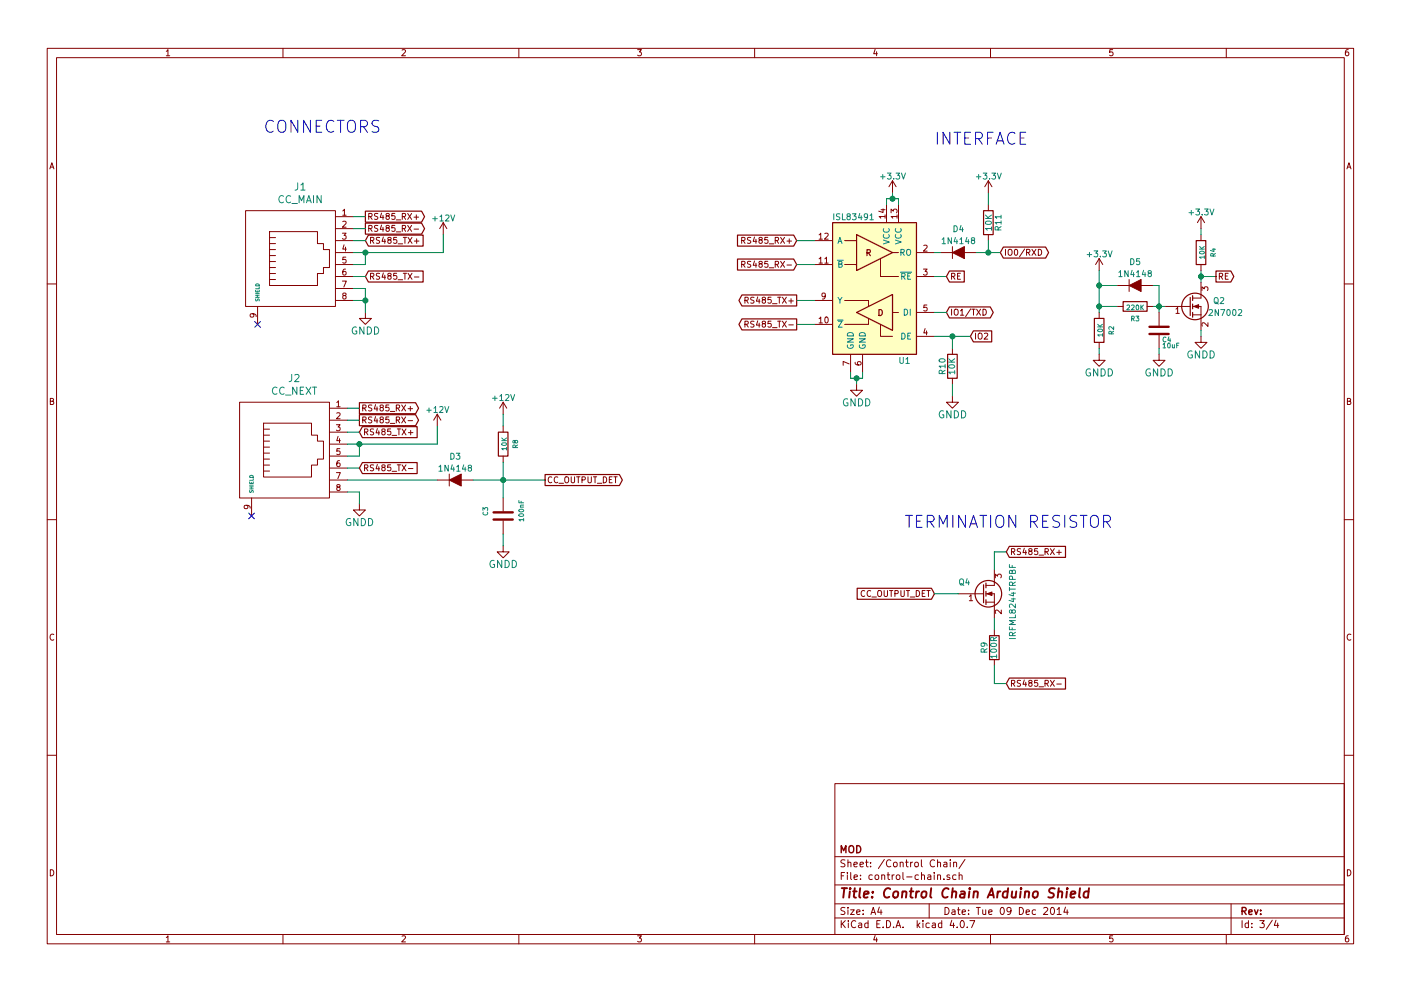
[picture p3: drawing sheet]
EESchema Schematic File Version 2
LIBS:conn
LIBS:device
LIBS:interface
LIBS:power
LIBS:transistors
LIBS:control-chain-arduino-shield-cache
EELAYER 25 0
EELAYER END
$Descr A4 11693 8268
encoding utf-8
Sheet 3 4
Title "Control Chain Arduino Shield"
Date "Tue 09 Dec 2014"
Rev ""
Comp "MOD"
Comment1 ""
Comment2 ""
Comment3 ""
Comment4 ""
$EndDescr
$Comp
L GNDD #PWR018
U 1 1
P 3000 4200
F 0 "#PWR018" H 3000 3950 60  0001 C CNN
F 1 "GNDD" H 3000 4050 60  0000 C CNN
F 2 "" H 3000 4200 60  0000 C CNN
F 3 "" H 3000 4200 60  0000 C CNN
	1    3000 4200
	1    0    0    -1  
$EndComp
$Comp
L ISL83491 U1
U 1 1
P 7300 2400
F 0 "U1" H 7000 1800 50  0000 L CNN
F 1 "ISL83491" H 7300 3000 50  0000 L CNN
F 2 "Housings_SOIC:SOIC-14_3.9x8.7mm_Pitch1.27mm" H 7300 2400 50  0001 C CIN
F 3 "" H 7300 2400 60  0000 C CNN
F 4 "ISL83491IBZ" H -700 0   50  0001 C CNN "MPN"
	1    7300 2400
	-1   0    0    -1  
$EndComp
$Comp
L C C3
U 1 1
P 4200 4300
F 0 "C3" V 4050 4300 40  0000 L CNN
F 1 "100nF" V 4350 4250 40  0000 L CNN
F 2 "Capacitors_SMD:C_0603" H 4238 4150 30  0001 C CNN
F 3 "~" H 4200 4300 60  0000 C CNN
F 4 "C1608X7R1E104K080AA" H -750 -100 50  0001 C CNN "MPN"
	1    4200 4300
	1    0    0    -1  
$EndComp
$Comp
L R R8
U 1 1
P 4200 3700
F 0 "R8" V 4300 3700 40  0000 C CNN
F 1 "10K" V 4207 3701 40  0000 C CNN
F 2 "Resistors_SMD:R_0603" V 4130 3700 30  0001 C CNN
F 3 "~" H 4200 3700 30  0000 C CNN
F 4 "RMCF0603JT10K0" H -750 -100 50  0001 C CNN "MPN"
	1    4200 3700
	1    0    0    -1  
$EndComp
$Comp
L GNDD #PWR019
U 1 1
P 4200 4550
F 0 "#PWR019" H 4200 4300 60  0001 C CNN
F 1 "GNDD" H 4200 4400 60  0000 C CNN
F 2 "" H 4200 4550 60  0000 C CNN
F 3 "" H 4200 4550 60  0000 C CNN
	1    4200 4550
	1    0    0    -1  
$EndComp
$Comp
L Q_NMOS_GSD Q4
U 1 1
P 8200 4950
F 0 "Q4" H 8100 5050 50  0000 R CNN
F 1 "IRFML8244TRPBF" V 8450 5200 50  0000 R CNN
F 2 "Housings_SOT-23_SOT-143_TSOT-6:SOT-23" H 8400 5050 29  0001 C CNN
F 3 "" H 8200 4950 60  0000 C CNN
F 4 "IRFML8244TRPBF" H 0   0   50  0001 C CNN "MPN"
	1    8200 4950
	1    0    0    -1  
$EndComp
$Comp
L R R9
U 1 1
P 8300 5400
F 0 "R9" V 8380 5400 50  0000 C CNN
F 1 "100R" V 8300 5400 50  0000 C CNN
F 2 "Resistors_SMD:R_0805" V 8230 5400 30  0001 C CNN
F 3 "" H 8300 5400 30  0000 C CNN
F 4 "ERJ-P06F1000V" H 0   0   50  0001 C CNN "MPN"
	1    8300 5400
	-1   0    0    -1  
$EndComp
$Comp
L D D3
U 1 1
P 3800 4000
F 0 "D3" H 3800 4200 50  0000 C CNN
F 1 "1N4148" H 3800 4100 50  0000 C CNN
F 2 "Diodes_SMD:SOD-323" H 3800 3900 60  0001 C CNN
F 3 "" H 3800 4000 60  0000 C CNN
F 4 "1N4148WX-TP" H -750 -100 50  0001 C CNN "MPN"
	1    3800 4000
	1    0    0    -1  
$EndComp
$Comp
L GNDD #PWR020
U 1 1
P 7150 3200
F 0 "#PWR020" H 7150 2950 60  0001 C CNN
F 1 "GNDD" H 7150 3050 60  0000 C CNN
F 2 "" H 7150 3200 60  0000 C CNN
F 3 "" H 7150 3200 60  0000 C CNN
	1    7150 3200
	1    0    0    -1  
$EndComp
$Comp
L +3.3V #PWR021
U 1 1
P 7450 1600
F 0 "#PWR021" H 7450 1450 50  0001 C CNN
F 1 "+3.3V" H 7450 1740 50  0000 C CNN
F 2 "" H 7450 1600 60  0000 C CNN
F 3 "" H 7450 1600 60  0000 C CNN
	1    7450 1600
	1    0    0    -1  
$EndComp
$Comp
L R R10
U 1 1
P 7950 3050
F 0 "R10" V 8030 3050 50  0000 C CNN
F 1 "10K" V 7950 3050 50  0000 C CNN
F 2 "Resistors_SMD:R_0603" V 7880 3050 30  0001 C CNN
F 3 "" H 7950 3050 30  0000 C CNN
F 4 "RMCF0603JT10K0" H -700 0   50  0001 C CNN "MPN"
	1    7950 3050
	-1   0    0    1   
$EndComp
$Comp
L GNDD #PWR022
U 1 1
P 7950 3300
F 0 "#PWR022" H 7950 3050 60  0001 C CNN
F 1 "GNDD" H 7950 3150 60  0000 C CNN
F 2 "" H 7950 3300 60  0000 C CNN
F 3 "" H 7950 3300 60  0000 C CNN
	1    7950 3300
	1    0    0    -1  
$EndComp
Text GLabel 3050 2000 2    50   Input ~ 0
RS485_TX+
Text GLabel 3050 2300 2    50   Input ~ 0
RS485_TX-
Text GLabel 3050 1800 2    50   Output ~ 0
RS485_RX+
Text GLabel 3050 1900 2    50   Output ~ 0
RS485_RX-
Text GLabel 3000 3600 2    50   Input ~ 0
RS485_TX+
Text GLabel 3000 3900 2    50   Input ~ 0
RS485_TX-
Text GLabel 3000 3400 2    50   Output ~ 0
RS485_RX+
Text GLabel 3000 3500 2    50   Output ~ 0
RS485_RX-
Text GLabel 4550 4000 2    50   Output ~ 0
CC_OUTPUT_DET
Text GLabel 6650 2000 0    50   Input ~ 0
RS485_RX+
Text GLabel 6650 2200 0    50   Input ~ 0
RS485_RX-
Text GLabel 6650 2500 0    50   Output ~ 0
RS485_TX+
Text GLabel 6650 2700 0    50   Output ~ 0
RS485_TX-
Text GLabel 8400 4600 2    50   Input ~ 0
RS485_RX+
Text GLabel 8400 5700 2    50   Input ~ 0
RS485_RX-
Text Notes 7550 4400 0    100  ~ 0
TERMINATION RESISTOR
Text GLabel 7800 4950 0    50   Input ~ 0
CC_OUTPUT_DET
Text GLabel 7900 2600 2    50   BiDi ~ 0
IO1/TXD
Text GLabel 8350 2100 2    50   BiDi ~ 0
IO0/RXD
Text GLabel 8100 2800 2    50   Input ~ 0
IO2
Text Notes 2200 1100 0    100  ~ 0
CONNECTORS
Text Notes 7800 1200 0    100  ~ 0
INTERFACE
$Comp
L D D4
U 1 1
P 8000 2100
F 0 "D4" H 8000 2300 50  0000 C CNN
F 1 "1N4148" H 8000 2200 50  0000 C CNN
F 2 "Diodes_SMD:SOD-323" H 8000 2000 50  0001 C CNN
F 3 "" H 8000 2100 60  0000 C CNN
F 4 "1N4148WX-TP" H 3450 -2000 50  0001 C CNN "MPN"
	1    8000 2100
	1    0    0    -1  
$EndComp
$Comp
L R R11
U 1 1
P 8250 1850
F 0 "R11" V 8330 1850 50  0000 C CNN
F 1 "10K" V 8250 1850 50  0000 C CNN
F 2 "Resistors_SMD:R_0603" V 8180 1850 30  0001 C CNN
F 3 "" H 8250 1850 30  0000 C CNN
F 4 "RMCF0603JT10K0" V 8250 1850 60  0001 C CNN "MPN"
	1    8250 1850
	1    0    0    -1  
$EndComp
$Comp
L +3.3V #PWR023
U 1 1
P 8250 1600
F 0 "#PWR023" H 8250 1450 50  0001 C CNN
F 1 "+3.3V" H 8250 1740 50  0000 C CNN
F 2 "" H 8250 1600 60  0000 C CNN
F 3 "" H 8250 1600 60  0000 C CNN
	1    8250 1600
	1    0    0    -1  
$EndComp
$Comp
L +12V #PWR024
U 1 1
P 3700 1950
F 0 "#PWR024" H 3700 1800 50  0001 C CNN
F 1 "+12V" H 3700 2090 50  0000 C CNN
F 2 "" H 3700 1950 60  0000 C CNN
F 3 "" H 3700 1950 60  0000 C CNN
	1    3700 1950
	1    0    0    -1  
$EndComp
$Comp
L +12V #PWR025
U 1 1
P 3650 3550
F 0 "#PWR025" H 3650 3400 50  0001 C CNN
F 1 "+12V" H 3650 3690 50  0000 C CNN
F 2 "" H 3650 3550 60  0000 C CNN
F 3 "" H 3650 3550 60  0000 C CNN
	1    3650 3550
	1    0    0    -1  
$EndComp
$Comp
L +12V #PWR026
U 1 1
P 4200 3450
F 0 "#PWR026" H 4200 3300 50  0001 C CNN
F 1 "+12V" H 4200 3590 50  0000 C CNN
F 2 "" H 4200 3450 60  0000 C CNN
F 3 "" H 4200 3450 60  0000 C CNN
	1    4200 3450
	1    0    0    -1  
$EndComp
$Comp
L GNDD #PWR027
U 1 1
P 3050 2600
F 0 "#PWR027" H 3050 2350 60  0001 C CNN
F 1 "GNDD" H 3050 2450 60  0000 C CNN
F 2 "" H 3050 2600 60  0000 C CNN
F 3 "" H 3050 2600 60  0000 C CNN
	1    3050 2600
	1    0    0    -1  
$EndComp
$Comp
L RJ45 J1
U 1 1
P 2500 2150
F 0 "J1" V 1897 2144 60  0000 C CNN
F 1 "CC_MAIN" V 2003 2144 60  0000 C CNN
F 2 "local-footprints:54602-908LF" V 2003 2144 60  0001 C CNN
F 3 "" H 2500 2150 60  0000 C CNN
F 4 "54602-908LF" V 2500 2150 60  0001 C CNN "MPN"
	1    2500 2150
	0    -1   1    0   
$EndComp
NoConn ~ 2150 2700
$Comp
L RJ45 J2
U 1 1
P 2450 3750
F 0 "J2" V 1847 3744 60  0000 C CNN
F 1 "CC_NEXT" V 1953 3744 60  0000 C CNN
F 2 "local-footprints:54602-908LF" V 1953 3744 60  0001 C CNN
F 3 "" H 2450 3750 60  0000 C CNN
F 4 "54602-908LF" V 2450 3750 60  0001 C CNN "MPN"
	1    2450 3750
	0    -1   1    0   
$EndComp
NoConn ~ 2100 4300
$Comp
L Q_NMOS_GSD Q2
U 1 1
P 9925 2550
F 0 "Q2" H 10225 2600 50  0000 R CNN
F 1 "2N7002" H 10375 2500 50  0000 R CNN
F 2 "Housings_SOT-23_SOT-143_TSOT-6:SOT-23" H 10125 2650 50  0001 C CNN
F 3 "" H 9925 2550 60  0000 C CNN
F 4 "2N7002P,215" H 9925 2550 60  0001 C CNN "MPN"
	1    9925 2550
	1    0    0    -1  
$EndComp
$Comp
L R R2
U 1 1
P 9175 2750
F 0 "R2" V 9275 2750 40  0000 C CNN
F 1 "10K" V 9182 2751 40  0000 C CNN
F 2 "Resistors_SMD:R_0603" V 9105 2750 30  0001 C CNN
F 3 "~" H 9175 2750 30  0000 C CNN
F 4 "RMCF0603JT10K0" H 4225 -1050 50  0001 C CNN "MPN"
	1    9175 2750
	1    0    0    -1  
$EndComp
$Comp
L R R3
U 1 1
P 9475 2550
F 0 "R3" V 9575 2550 40  0000 C CNN
F 1 "220K" V 9482 2551 40  0000 C CNN
F 2 "Resistors_SMD:R_0603" V 9405 2550 30  0001 C CNN
F 3 "~" H 9475 2550 30  0000 C CNN
F 4 "RMCF0603JT220K" H 4525 -1250 50  0001 C CNN "MPN"
	1    9475 2550
	0    1    1    0   
$EndComp
$Comp
L C C4
U 1 1
P 9675 2750
F 0 "C4" H 9700 2675 40  0000 L CNN
F 1 "10uF" H 9700 2625 40  0000 L CNN
F 2 "Capacitors_SMD:C_0603" H 9713 2600 30  0001 C CNN
F 3 "~" H 9675 2750 60  0000 C CNN
F 4 "GRM188R60G106ME47D" H 4725 -1650 50  0001 C CNN "MPN"
	1    9675 2750
	1    0    0    -1  
$EndComp
$Comp
L D D5
U 1 1
P 9475 2375
F 0 "D5" H 9475 2575 50  0000 C CNN
F 1 "1N4148" H 9475 2475 50  0000 C CNN
F 2 "Diodes_SMD:SOD-323" H 9475 2275 50  0001 C CNN
F 3 "" H 9475 2375 60  0000 C CNN
F 4 "1N4148WX-TP" H 4925 -1725 50  0001 C CNN "MPN"
	1    9475 2375
	1    0    0    -1  
$EndComp
$Comp
L +3.3V #PWR028
U 1 1
P 9175 2250
F 0 "#PWR028" H 9175 2100 50  0001 C CNN
F 1 "+3.3V" H 9175 2390 50  0000 C CNN
F 2 "" H 9175 2250 60  0000 C CNN
F 3 "" H 9175 2250 60  0000 C CNN
	1    9175 2250
	1    0    0    -1  
$EndComp
$Comp
L GNDD #PWR029
U 1 1
P 9175 2950
F 0 "#PWR029" H 9175 2700 60  0001 C CNN
F 1 "GNDD" H 9175 2800 60  0000 C CNN
F 2 "" H 9175 2950 60  0000 C CNN
F 3 "" H 9175 2950 60  0000 C CNN
	1    9175 2950
	1    0    0    -1  
$EndComp
$Comp
L GNDD #PWR030
U 1 1
P 9675 2950
F 0 "#PWR030" H 9675 2700 60  0001 C CNN
F 1 "GNDD" H 9675 2800 60  0000 C CNN
F 2 "" H 9675 2950 60  0000 C CNN
F 3 "" H 9675 2950 60  0000 C CNN
	1    9675 2950
	1    0    0    -1  
$EndComp
$Comp
L GNDD #PWR031
U 1 1
P 10025 2800
F 0 "#PWR031" H 10025 2550 60  0001 C CNN
F 1 "GNDD" H 10025 2650 60  0000 C CNN
F 2 "" H 10025 2800 60  0000 C CNN
F 3 "" H 10025 2800 60  0000 C CNN
	1    10025 2800
	1    0    0    -1  
$EndComp
$Comp
L R R4
U 1 1
P 10025 2100
F 0 "R4" V 10125 2100 40  0000 C CNN
F 1 "10K" V 10032 2101 40  0000 C CNN
F 2 "Resistors_SMD:R_0603" V 9955 2100 30  0001 C CNN
F 3 "~" H 10025 2100 30  0000 C CNN
F 4 "RMCF0603JT10K0" H 5075 -1700 50  0001 C CNN "MPN"
	1    10025 2100
	1    0    0    -1  
$EndComp
$Comp
L +3.3V #PWR032
U 1 1
P 10025 1900
F 0 "#PWR032" H 10025 1750 50  0001 C CNN
F 1 "+3.3V" H 10025 2040 50  0000 C CNN
F 2 "" H 10025 1900 60  0000 C CNN
F 3 "" H 10025 1900 60  0000 C CNN
	1    10025 1900
	1    0    0    -1  
$EndComp
Wire Wire Line
	2950 1800 3050 1800
Wire Wire Line
	2950 1900 3050 1900
Wire Wire Line
	3050 2000 2950 2000
Wire Wire Line
	3050 2300 2950 2300
Wire Wire Line
	2900 3600 3000 3600
Wire Wire Line
	2900 3900 3000 3900
Wire Wire Line
	3000 3400 2900 3400
Wire Wire Line
	3000 3500 2900 3500
Wire Wire Line
	2950 2400 3050 2400
Wire Wire Line
	3050 2400 3050 2600
Wire Wire Line
	2950 2500 3050 2500
Wire Wire Line
	2900 4100 3000 4100
Wire Wire Line
	3000 4100 3000 4200
Wire Wire Line
	4200 4450 4200 4550
Wire Wire Line
	3950 4000 4550 4000
Wire Wire Line
	4200 3850 4200 4150
Wire Wire Line
	4200 3550 4200 3450
Wire Wire Line
	2900 3700 3650 3700
Wire Wire Line
	3650 3700 3650 3550
Wire Wire Line
	8300 5250 8300 5150
Wire Wire Line
	2900 4000 3650 4000
Wire Wire Line
	6650 2000 6800 2000
Wire Wire Line
	6800 2200 6650 2200
Wire Wire Line
	6800 2500 6650 2500
Wire Wire Line
	6800 2700 6650 2700
Wire Wire Line
	8400 4600 8300 4600
Wire Wire Line
	8300 4600 8300 4750
Wire Wire Line
	8400 5700 8300 5700
Wire Wire Line
	8300 5700 8300 5550
Wire Wire Line
	7800 4950 8000 4950
Wire Wire Line
	7100 3100 7100 3150
Wire Wire Line
	7100 3150 7200 3150
Wire Wire Line
	7200 3150 7200 3100
Wire Wire Line
	7150 3200 7150 3150
Wire Wire Line
	7400 1700 7400 1650
Wire Wire Line
	7400 1650 7500 1650
Wire Wire Line
	7500 1650 7500 1700
Wire Wire Line
	7450 1600 7450 1650
Wire Wire Line
	7800 2800 8100 2800
Wire Wire Line
	7950 2900 7950 2800
Wire Wire Line
	7950 3300 7950 3200
Wire Wire Line
	7900 2600 7800 2600
Wire Wire Line
	2950 2100 3700 2100
Wire Wire Line
	3700 2100 3700 1950
Connection ~ 3050 2500
Connection ~ 4200 4000
Connection ~ 7150 3150
Connection ~ 7450 1650
Connection ~ 7950 2800
Wire Wire Line
	7800 2100 7850 2100
Wire Wire Line
	8150 2100 8350 2100
Wire Wire Line
	8250 2000 8250 2100
Connection ~ 8250 2100
Wire Wire Line
	8250 1700 8250 1600
Connection ~ 3000 3700
Connection ~ 3050 2100
Wire Wire Line
	2950 2200 3050 2200
Wire Wire Line
	3050 2200 3050 2100
Wire Wire Line
	2900 3800 3000 3800
Wire Wire Line
	3000 3800 3000 3700
Wire Wire Line
	9175 2250 9175 2600
Wire Wire Line
	9175 2900 9175 2950
Wire Wire Line
	9325 2550 9175 2550
Connection ~ 9175 2550
Wire Wire Line
	9675 2900 9675 2950
Wire Wire Line
	9625 2550 9725 2550
Wire Wire Line
	9675 2375 9675 2600
Connection ~ 9675 2550
Wire Wire Line
	10025 2750 10025 2800
Wire Wire Line
	10025 2250 10025 2350
Wire Wire Line
	10025 1900 10025 1950
Wire Wire Line
	9325 2375 9175 2375
Connection ~ 9175 2375
Wire Wire Line
	9625 2375 9675 2375
Connection ~ 10025 2300
Wire Wire Line
	10150 2300 10025 2300
Wire Wire Line
	7900 2300 7800 2300
Text GLabel 7900 2300 2    50   Input ~ 0
RE
Text GLabel 10150 2300 2    50   Output ~ 0
RE
$EndSCHEMATC
